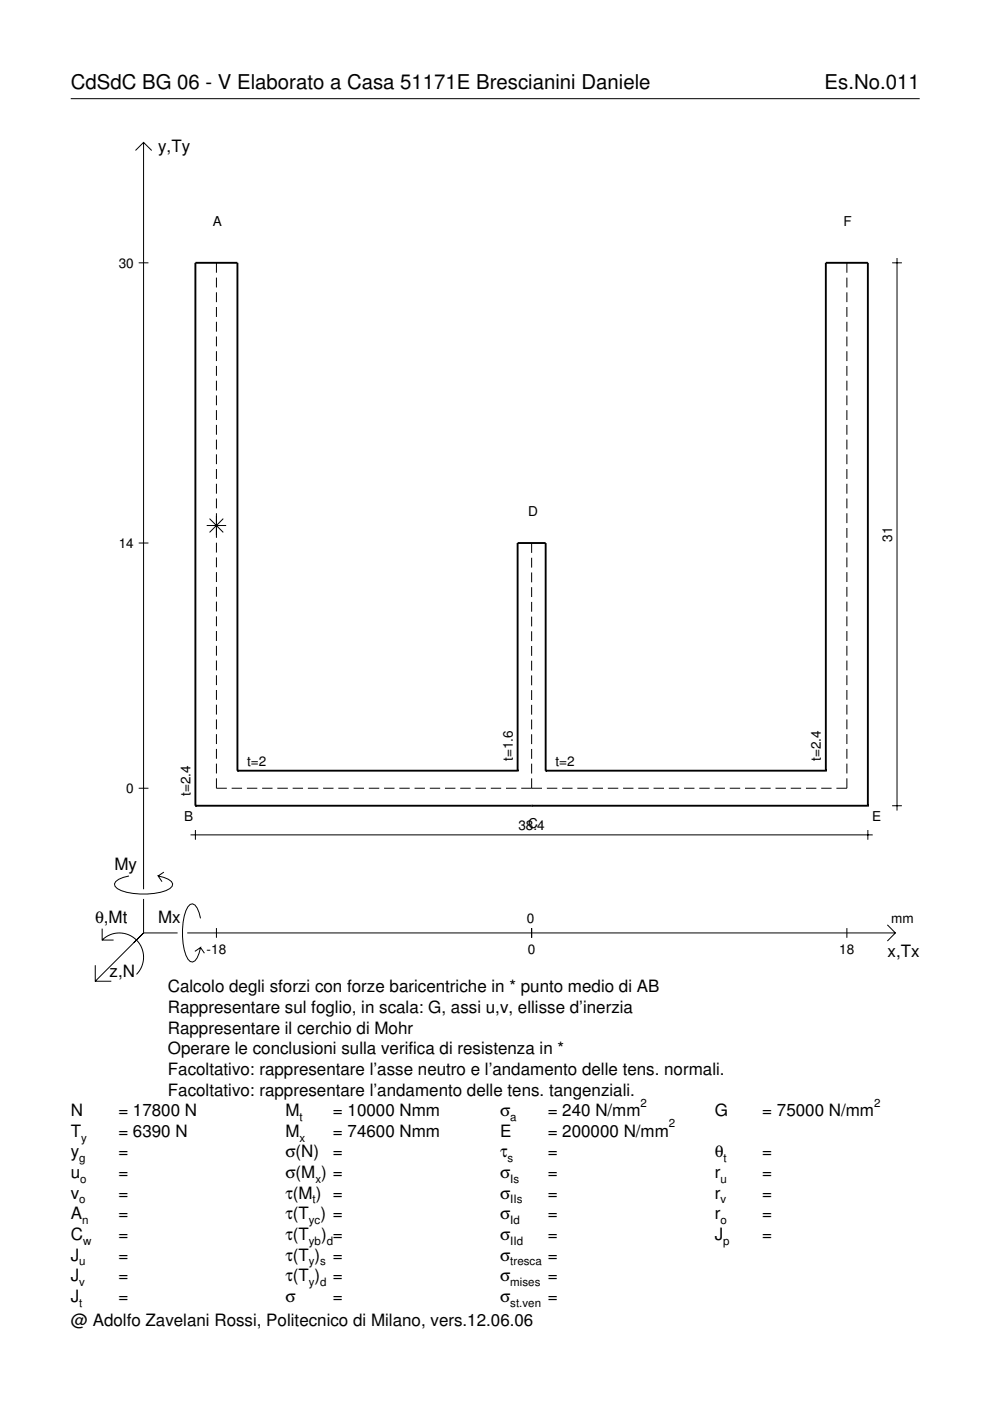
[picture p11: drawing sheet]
<svg xmlns="http://www.w3.org/2000/svg" width="210mm" height="297mm" viewBox="0 0 210 297" stroke-linecap="round" stroke-linejoin="round" font-family="sans-serif">
<g fill="none" stroke="#000" stroke-width=".21">
<path d="M15 20.9h180M28.7 31.9l1.7-1.7 1.8 1.7M30.4 30.2v158.3M29.4 55.7h2.1M45.9 55.7v2.1M45.9 58.9v2M179.6 55.7v2.1M179.6 58.9v2M189.2 55.7h2M190.2 54.7v117.2M45.9 62v2.1M45.9 65.1v2.1"/>
<path d="M45.9 68.2v2.1M45.9 71.3v2.1M45.9 74.5v2.1M45.9 77.6v2.1M179.6 62v2.1M179.6 65.1v2.1M179.6 68.2v2.1M179.6 71.3v2.1M179.6 74.5v2.1M179.6 77.6v2.1M45.9 80.7v2.1M45.9 83.8v2.1"/>
<path d="M45.9 87v2.1M45.9 90.1v2.1M45.9 93.2v2.1M45.9 96.3v2.1M45.9 99.4v2.1M179.6 80.7v2.1M179.6 83.8v2.1M179.6 87v2.1M179.6 90.1v2.1M179.6 93.2v2.1M179.6 96.3v2.1M179.6 99.4v2.1"/>
<path d="M29.4 115.1h2.1M43.8 111.4h4.1M44.4 110l2.9 2.9M45.9 102.6v2.1M45.9 105.7v2.1M45.9 108.8v5.2M45.9 115.1v2.1M45.9 118.2v2.1M47.3 110l-2.9 2.9M112.7 115.1v2.1M112.7 118.3v2M179.6 102.6v2.1"/>
<path d="M179.6 105.7v2.1M179.6 108.8v2.1M179.6 111.9v2.1M179.6 115.1v2.1M179.6 118.2v2.1M45.9 121.3v2.1M45.9 124.4v2.1M45.9 127.6v2M45.9 130.7v2.1M45.9 133.8v2.1M45.9 136.9v2.1M112.7 121.4v2.1"/>
<path d="M112.7 124.5v2.1M112.7 127.6v2.1M112.7 130.7v2.1M112.7 133.8v2.1M112.7 137v2.1M179.6 121.3v2.1M179.6 124.4v2.1M179.6 127.6v2M179.6 130.7v2.1M179.6 133.8v2.1M179.6 136.9v2.1M45.9 140v2.1"/>
<path d="M45.9 143.2v2.1M45.9 146.3v2.1M45.9 149.4v2.1M45.9 152.5v2.1M45.9 155.7v2.1M45.9 158.8v2.1M112.7 140.1v2.1M112.7 143.2v2.1M112.7 146.3v2.1M112.7 149.4v2.1M112.7 152.6v2M112.7 155.7v2.1"/>
<path d="M112.7 158.8v2.1M179.6 140v2.1M179.6 143.2v2.1M179.6 146.3v2.1M179.6 149.4v2.1M179.6 152.5v2.1M179.6 155.7v2.1M179.6 158.8v2.1M29.4 167.1h2.1M40.4 177h144.6M41.4 176v2M45.9 165v2.1h2.2"/>
<path d="M45.9 161.9v2.1M49.1 167.1h2.2M52.3 167.1h2.2M55.6 167.1h2.2M58.8 167.1h2.2M62 167.1h2.2M65.3 167.1h2.2M68.5 167.1h2.2M71.7 167.1h2.2M75 167.1h2.2M78.2 167.1h2.2M81.4 167.1h2.2"/>
<path d="M84.7 167.1h2.2M87.9 167.1h2.2M91.1 167.1h2.2M94.4 167.1h2.2M97.6 167.1h2.2M100.8 167.1h2.2M104.1 167.1h2.2M107.3 167.1h2.2M110.5 167.1h4.4M112.7 161.9v2.1M112.7 165v2.1M115.9 167.1h2.3"/>
<path d="M119.2 167.1h2.2M122.4 167.1h2.2M125.6 167.1h2.2M128.9 167.1h2.2M132.1 167.1h2.2M135.3 167.1h2.2M138.6 167.1h2.2M141.8 167.1h2.2M145 167.1h2.2M148.3 167.1h2.2M151.5 167.1h2.2M154.7 167.1h2.2"/>
<path d="M158 167.1h2.2M161.2 167.1h2.2M164.4 167.1h2.2M167.7 167.1h2.2M170.9 167.1h2.2M174.1 167.1h2.2M179.6 165v2.1h-2.3M179.6 161.9v2.1M184 176v2M189.2 170.8h2M21.7 199.3a5.1 5.1 0 0 1 7.2 0 5.1 5.1 0 0 1 0 7.3M21.7 196.9v2.4h2.4"/>
<path d="M27.3 185.7a3.6 3.6 0 0 0-3 1.7l.1 .5a5.6 5.6 0 0 0 3.8 1.5 13.4 13.4 0 0 0 7.8-1l.5-.5 .1-.5a3.6 3.6 0 0 0-3.1-1.7l.8 1.2M30.4 190.6v7.2M30.4 197.8l-10.2 10.2M30.4 197.8h7.2M34.7 184.9l-1.2 .8M39.7 197.8h150.1M42.5 194.7a3.6 3.6 0 0 0-1.7-3.1l-.5 .2a5.7 5.7 0 0 0-1.5 3.7 13.3 13.3 0 0 0 1 7.9l.5 .5 .5 .1a3.6 3.6 0 0 0 1.7-3.1l-1.2 .8M45.9 196.8v2M112.7 196.8v2M179.6 196.8v2M188.1 196.1l1.7 1.7-1.7 1.7M20.2 204.7v3.3h3.4"/>
<path d="M42.5 200.9l.8 1.2"/>
</g>
<g fill="none" stroke="#000" stroke-width=".4">
<path d="M41.4 170.8h.1M41.4 170.8h142.6M50.3 163.4h.1M50.3 163.4v-107.7h-8.9v115.1M50.3 163.4h59.4M109.7 163.4h.1M109.7 163.4v-48.3h6v48.3M112.7 170.8h.1M115.7 163.4h.1M115.7 163.4h59.4M175.1 163.4h.1M175.1 163.4v-107.7h8.9v115.1"/>
<path d="M184 170.8h.1"/>
</g>
<g font-size="4.3">
<text x="15" y="18.9">CdSdC BG 06 - V Elaborato a Casa 51171E Brescianini Daniele</text>
<text x="174.8" y="18.9">Es.No.011</text>
</g>
<g font-size="3.6">
<text x="33.5" y="32.3">y,Ty</text>
<text x="24.3" y="184.4">My</text>
<text x="20.1" y="195.7">θ,Mt</text>
<text x="33.5" y="195.7">Mx</text>
<text x="188.2" y="203">x,Tx</text>
<text x="23.2" y="207.1">z,N</text>
<text x="35.6" y="210.4">Calcolo degli sforzi con forze baricentriche in * punto medio di AB</text>
<text x="35.6" y="214.8">Rappresentare sul foglio, in scala: G, assi u,v, ellisse d’inerzia</text>
<text x="35.6" y="219.2">Rappresentare il cerchio di Mohr</text>
<text x="35.6" y="223.5">Operare le conclusioni sulla verifica di resistenza in *</text>
<text x="35.6" y="227.9">Facoltativo: rappresentare l’asse neutro e l’andamento delle tens. normali.</text>
<text x="35.6" y="232.3">Facoltativo: rappresentare l’andamento delle tens. tangenziali.</text>
<text x="15" y="236.7">N</text>
<text x="25.1" y="236.7">= 17800 N</text>
<text x="60.5" y="236.7">M</text>
<text x="70.6" y="236.7">= 10000 Nmm</text>
<text x="106" y="236.7">σ</text>
<text x="116.1" y="236.7">= 240 N/mm</text>
<text x="151.5" y="236.7">G</text>
<text x="161.6" y="236.7">= 75000 N/mm</text>
<text x="15" y="241">T</text>
<text x="15" y="245.4">y</text>
<text x="25.1" y="241">= 6390 N</text>
<text x="25.1" y="245.4">=</text>
<text x="60.5" y="241">M</text>
<text x="60.5" y="245.4">σ(N)</text>
<text x="70.6" y="241">= 74600 Nmm</text>
<text x="70.6" y="245.4">=</text>
<text x="106" y="241">E</text>
<text x="106" y="245.4">τ</text>
<text x="116.1" y="241">= 200000 N/mm</text>
<text x="116.1" y="245.4">=</text>
<text x="151.5" y="245.4">θ</text>
<text x="161.6" y="245.4">=</text>
<text x="15" y="249.8">u</text>
<text x="25.1" y="249.8">=</text>
<text x="60.5" y="249.8">σ(M ) =</text>
<text x="106" y="249.8">σ</text>
<text x="116.1" y="249.8">=</text>
<text x="151.5" y="249.8">r</text>
<text x="161.6" y="249.8">=</text>
<text x="15" y="254.2">v</text>
<text x="25.1" y="254.2">=</text>
<text x="60.5" y="254.2">τ(M ) =</text>
<text x="106" y="254.2">σ</text>
<text x="116.1" y="254.2">=</text>
<text x="151.5" y="254.2">r</text>
<text x="161.6" y="254.2">=</text>
<text x="15" y="258.5">A</text>
<text x="15" y="262.9">C</text>
<text x="25.1" y="262.9">=</text>
<text x="25.1" y="258.5">=</text>
<text x="60.5" y="262.9">τ(T</text>
<text x="60.5" y="258.5">τ(T ) =</text>
<text x="68.1" y="262.9">) =</text>
<text x="106" y="258.5">σ</text>
<text x="106" y="262.9">σ</text>
<text x="116.1" y="258.5">=</text>
<text x="116.1" y="262.9">=</text>
<text x="151.5" y="258.5">r</text>
<text x="151.5" y="262.9">J</text>
<text x="161.6" y="258.5">=</text>
<text x="161.6" y="262.9">=</text>
<text x="15" y="267.3">J</text>
<text x="25.1" y="267.3">=</text>
<text x="60.5" y="267.3">τ(T )</text>
<text x="70.6" y="267.3">=</text>
<text x="106" y="267.3">σ</text>
<text x="116.1" y="267.3">=</text>
<text x="15" y="271.7">J</text>
<text x="25.1" y="271.7">=</text>
<text x="60.5" y="271.7">τ(T )</text>
<text x="70.6" y="271.7">=</text>
<text x="106" y="271.7">σ</text>
<text x="116.1" y="271.7">=</text>
<text x="15" y="281.2">@ Adolfo Zavelani Rossi, Politecnico di Milano, vers.12.06.06</text>
<text x="15" y="276">J</text>
<text x="25.1" y="276">=</text>
<text x="60.5" y="276">σ</text>
<text x="70.6" y="276">=</text>
<text x="106" y="276">σ</text>
<text x="116.1" y="276">=</text>
</g>
<g font-size="2.9">
<text x="45.1" y="48">A</text>
<text x="178.8" y="48">F</text>
<text x="25.2" y="56.7">30</text>
<text x="112" y="109.5">D</text>
<text x="25.2" y="116.1">14</text>
<text x="189.2" y="114.9" transform="rotate(-90 189.2 114.9)">31</text>
<text x="108.7" y="161.3" transform="rotate(-90 108.7 161.3)">t=1.6</text>
<text x="174.1" y="161.3" transform="rotate(-90 174.1 161.3)">t=2.4</text>
<text x="52.4" y="162.4">t=2</text>
<text x="117.7" y="162.4">t=2</text>
<text x="26.8" y="168.1">0</text>
<text x="40.4" y="168.8" transform="rotate(-90 40.4 168.8)">t=2.4</text>
<text x="39" y="174.1">B</text>
<text x="109.9" y="176">38.4</text>
<text x="112" y="175.6">C</text>
<text x="184.9" y="174.1">E</text>
<text x="111.7" y="195.7">0</text>
<text x="189" y="195.7">mm</text>
<text x="43.8" y="202.2">-18</text>
<text x="111.9" y="202.2">0</text>
<text x="178" y="202.2">18</text>
</g>
<g font-size="2.4">
<text x="63.5" y="237.7">t</text>
<text x="108.2" y="237.7">a</text>
<text x="135.8" y="234.7">2</text>
<text x="141.8" y="239">2</text>
<text x="185.3" y="234.7">2</text>
<text x="17.2" y="242">y</text>
<text x="63.5" y="242">x</text>
<text x="16.8" y="246.4">g</text>
<text x="17" y="250.8">o</text>
<text x="66.9" y="250.8">x</text>
<text x="107.6" y="246.4">s</text>
<text x="108.2" y="250.8">Is</text>
<text x="152.7" y="250.8">u</text>
<text x="153.4" y="246.4">t</text>
<text x="16.8" y="255.2">o</text>
<text x="66.3" y="255.2">t</text>
<text x="108.2" y="255.2">IIs</text>
<text x="152.7" y="255.2">v</text>
<text x="17.4" y="259.5">n</text>
<text x="17.6" y="263.9">w</text>
<text x="65.5" y="259.5">yc</text>
<text x="65.5" y="263.9">yb d</text>
<text x="108.2" y="259.5">Id</text>
<text x="108.2" y="263.9">IId</text>
<text x="152.7" y="259.5">o</text>
<text x="153.3" y="263.9">p</text>
<text x="16.8" y="268.3">u</text>
<text x="65.5" y="268.3">y s</text>
<text x="108.2" y="268.3">tresca</text>
<text x="16.8" y="272.7">v</text>
<text x="65.5" y="272.7">y d</text>
<text x="108.2" y="272.7">mises</text>
<text x="16.8" y="277">t</text>
<text x="108.2" y="277">st.ven</text>
</g>
</svg>
